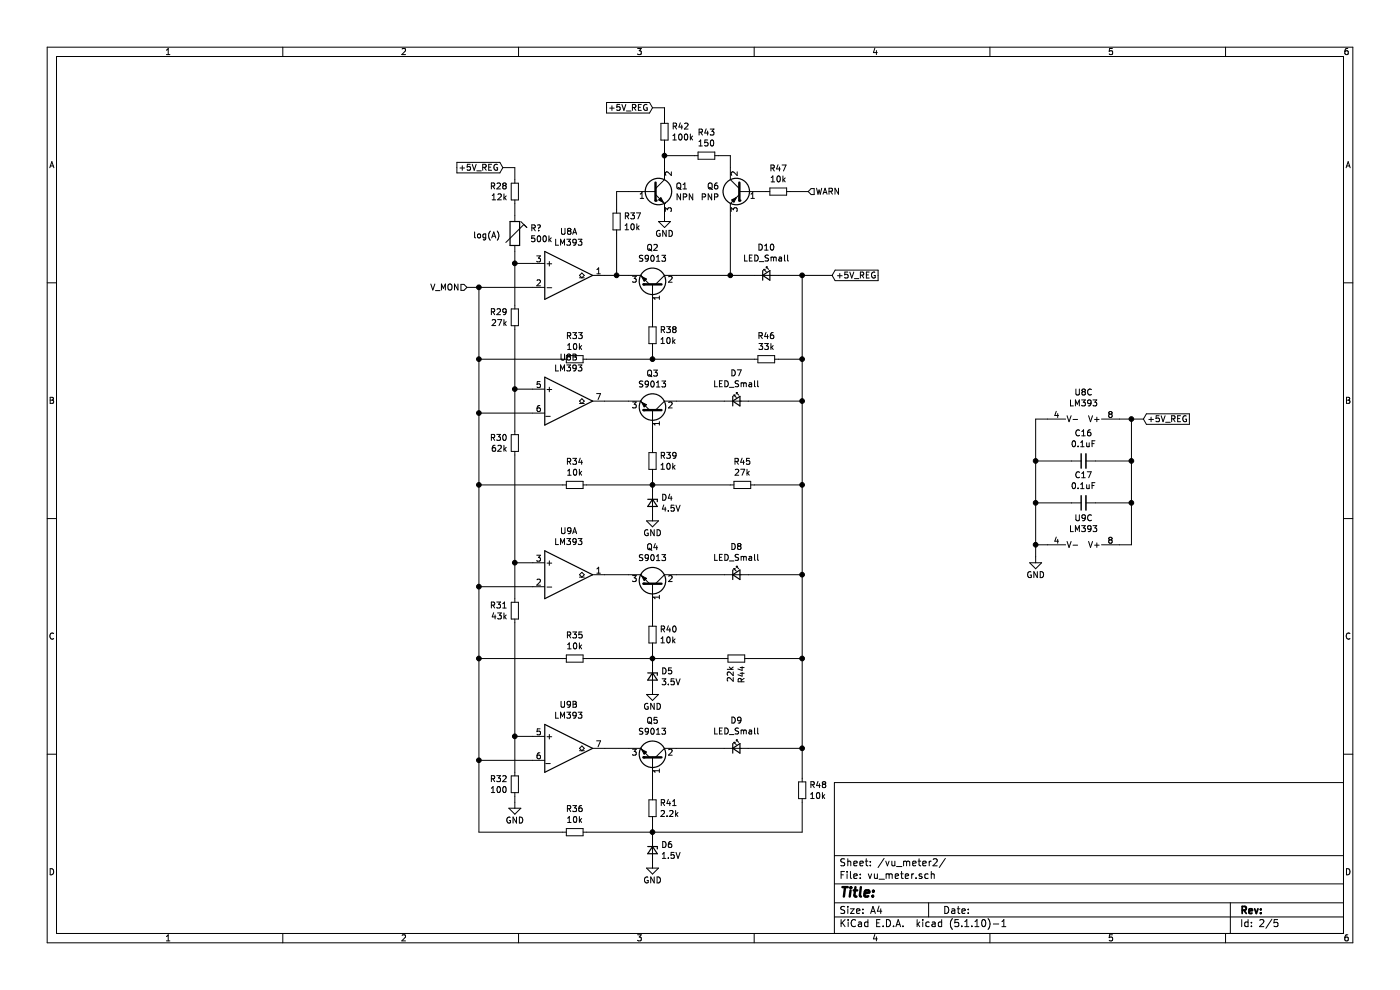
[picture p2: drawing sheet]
EESchema Schematic File Version 4
EELAYER 30 0
EELAYER END
$Descr A4 11693 8268
encoding utf-8
Sheet 3 5
Title ""
Date ""
Rev ""
Comp ""
Comment1 ""
Comment2 ""
Comment3 ""
Comment4 ""
$EndDescr
$Comp
L Device:R_Small R?
U 1 1
P 4300 6550
AR Path="/604C8E92/60793AB8/60A3571F" Ref="R?"  Part="1" 
AR Path="/604C8E92/60A3571F" Ref="R53"  Part="1" 
AR Path="/61522164/60A3571F" Ref="R32"  Part="1" 
F 0 "R53" H 4241 6596 50  0000 R CNN
F 1 "100" H 4241 6505 50  0000 R CNN
F 2 "" H 4300 6550 50  0001 C CNN
F 3 "~" H 4300 6550 50  0001 C CNN
	1    4300 6550
	1    0    0    -1  
$EndComp
$Comp
L power:GND #PWR?
U 1 1
P 4300 6700
AR Path="/604C8E92/60793AB8/60A35725" Ref="#PWR?"  Part="1" 
AR Path="/604C8E92/60A35725" Ref="#PWR026"  Part="1" 
AR Path="/61522164/60A35725" Ref="#PWR020"  Part="1" 
F 0 "#PWR026" H 4300 6450 50  0001 C CNN
F 1 "GND" H 4300 6550 50  0000 C CNN
F 2 "" H 4300 6700 50  0001 C CNN
F 3 "" H 4300 6700 50  0001 C CNN
	1    4300 6700
	-1   0    0    -1  
$EndComp
$Comp
L Device:LED_Small D?
U 1 1
P 6400 2300
AR Path="/604C8E92/60793AB8/60A3572B" Ref="D?"  Part="1" 
AR Path="/604C8E92/60A3572B" Ref="D17"  Part="1" 
AR Path="/61522164/60A3572B" Ref="D10"  Part="1" 
F 0 "D17" H 6400 2535 50  0000 C CNN
F 1 "LED_Small" H 6400 2444 50  0000 C CNN
F 2 "" V 6400 2300 50  0001 C CNN
F 3 "~" V 6400 2300 50  0001 C CNN
	1    6400 2300
	1    0    0    -1  
$EndComp
Wire Wire Line
	4300 6650 4300 6700
$Comp
L Device:Q_NPN_BCE Q?
U 1 1
P 5450 2400
AR Path="/604C8E92/60793AB8/60A35739" Ref="Q?"  Part="1" 
AR Path="/604C8E92/60A35739" Ref="Q8"  Part="1" 
AR Path="/61522164/60A35739" Ref="Q2"  Part="1" 
F 0 "Q8" V 5778 2400 50  0000 C CNN
F 1 "S9013" V 5687 2400 50  0000 C CNN
F 2 "" H 5650 2500 50  0001 C CNN
F 3 "~" H 5450 2400 50  0001 C CNN
	1    5450 2400
	0    1    -1   0   
$EndComp
$Comp
L Device:R_Small R?
U 1 1
P 6400 3000
AR Path="/604C8E92/60793AB8/60A3573F" Ref="R?"  Part="1" 
AR Path="/604C8E92/60A3573F" Ref="R67"  Part="1" 
AR Path="/61522164/60A3573F" Ref="R46"  Part="1" 
F 0 "R67" V 6204 3000 50  0000 C CNN
F 1 "33k" V 6295 3000 50  0000 C CNN
F 2 "" H 6400 3000 50  0001 C CNN
F 3 "~" H 6400 3000 50  0001 C CNN
	1    6400 3000
	0    1    1    0   
$EndComp
$Comp
L Device:R_Small R?
U 1 1
P 5450 2800
AR Path="/604C8E92/60793AB8/60A35745" Ref="R?"  Part="1" 
AR Path="/604C8E92/60A35745" Ref="R59"  Part="1" 
AR Path="/61522164/60A35745" Ref="R38"  Part="1" 
F 0 "R59" H 5509 2846 50  0000 L CNN
F 1 "10k" H 5509 2755 50  0000 L CNN
F 2 "" H 5450 2800 50  0001 C CNN
F 3 "~" H 5450 2800 50  0001 C CNN
	1    5450 2800
	1    0    0    -1  
$EndComp
Wire Wire Line
	5450 2700 5450 2600
$Comp
L Device:R_Small R?
U 1 1
P 4300 1600
AR Path="/604C8E92/60793AB8/60A3574C" Ref="R?"  Part="1" 
AR Path="/604C8E92/60A3574C" Ref="R49"  Part="1" 
AR Path="/61522164/60A3574C" Ref="R28"  Part="1" 
F 0 "R49" H 4241 1646 50  0000 R CNN
F 1 "12k" H 4241 1555 50  0000 R CNN
F 2 "" H 4300 1600 50  0001 C CNN
F 3 "~" H 4300 1600 50  0001 C CNN
	1    4300 1600
	1    0    0    -1  
$EndComp
Wire Wire Line
	4300 2200 4450 2200
Wire Wire Line
	5450 3000 5450 2900
$Comp
L Device:Q_NPN_BCE Q?
U 1 1
P 5450 1600
AR Path="/604C8E92/60793AB8/60A35757" Ref="Q?"  Part="1" 
AR Path="/604C8E92/60A35757" Ref="Q7"  Part="1" 
AR Path="/61522164/60A35757" Ref="Q1"  Part="1" 
F 0 "Q7" H 5641 1646 50  0000 L CNN
F 1 "NPN" H 5641 1555 50  0000 L CNN
F 2 "" H 5650 1700 50  0001 C CNN
F 3 "~" H 5450 1600 50  0001 C CNN
	1    5450 1600
	1    0    0    -1  
$EndComp
$Comp
L Device:R_Small R?
U 1 1
P 5150 1850
AR Path="/604C8E92/60793AB8/60A3575D" Ref="R?"  Part="1" 
AR Path="/604C8E92/60A3575D" Ref="R58"  Part="1" 
AR Path="/61522164/60A3575D" Ref="R37"  Part="1" 
F 0 "R58" H 5209 1896 50  0000 L CNN
F 1 "10k" H 5209 1805 50  0000 L CNN
F 2 "" H 5150 1850 50  0001 C CNN
F 3 "~" H 5150 1850 50  0001 C CNN
	1    5150 1850
	1    0    0    -1  
$EndComp
Wire Wire Line
	5250 1600 5150 1600
Wire Wire Line
	5150 1600 5150 1750
Wire Wire Line
	5050 2300 5150 2300
Wire Wire Line
	5150 1950 5150 2300
Connection ~ 5150 2300
Wire Wire Line
	5150 2300 5250 2300
$Comp
L power:GND #PWR?
U 1 1
P 5550 1800
AR Path="/604C8E92/60793AB8/60A35769" Ref="#PWR?"  Part="1" 
AR Path="/604C8E92/60A35769" Ref="#PWR030"  Part="1" 
AR Path="/61522164/60A35769" Ref="#PWR024"  Part="1" 
F 0 "#PWR030" H 5550 1550 50  0001 C CNN
F 1 "GND" H 5550 1650 50  0000 C CNN
F 2 "" H 5550 1800 50  0001 C CNN
F 3 "" H 5550 1800 50  0001 C CNN
	1    5550 1800
	-1   0    0    -1  
$EndComp
$Comp
L Device:R_Small R?
U 1 1
P 5550 1100
AR Path="/604C8E92/60793AB8/60A3576F" Ref="R?"  Part="1" 
AR Path="/604C8E92/60A3576F" Ref="R63"  Part="1" 
AR Path="/61522164/60A3576F" Ref="R42"  Part="1" 
F 0 "R63" H 5609 1146 50  0000 L CNN
F 1 "100k" H 5609 1055 50  0000 L CNN
F 2 "" H 5550 1100 50  0001 C CNN
F 3 "~" H 5550 1100 50  0001 C CNN
	1    5550 1100
	1    0    0    -1  
$EndComp
$Comp
L Device:R_Small R?
U 1 1
P 5900 1300
AR Path="/604C8E92/60793AB8/60A35775" Ref="R?"  Part="1" 
AR Path="/604C8E92/60A35775" Ref="R64"  Part="1" 
AR Path="/61522164/60A35775" Ref="R43"  Part="1" 
F 0 "R64" V 5704 1300 50  0000 C CNN
F 1 "150" V 5795 1300 50  0000 C CNN
F 2 "" H 5900 1300 50  0001 C CNN
F 3 "~" H 5900 1300 50  0001 C CNN
	1    5900 1300
	0    1    1    0   
$EndComp
$Comp
L Device:Q_PNP_BCE Q?
U 1 1
P 6200 1600
AR Path="/604C8E92/60793AB8/60A3577B" Ref="Q?"  Part="1" 
AR Path="/604C8E92/60A3577B" Ref="Q12"  Part="1" 
AR Path="/61522164/60A3577B" Ref="Q6"  Part="1" 
F 0 "Q12" H 6391 1646 50  0000 L CNN
F 1 "PNP" H 6391 1555 50  0000 L CNN
F 2 "" H 6400 1700 50  0001 C CNN
F 3 "~" H 6200 1600 50  0001 C CNN
	1    6200 1600
	-1   0    0    -1  
$EndComp
Wire Wire Line
	6100 1800 6100 2300
Connection ~ 6100 2300
Wire Wire Line
	6100 1400 6100 1300
Wire Wire Line
	6100 1300 6000 1300
Wire Wire Line
	5800 1300 5550 1300
Wire Wire Line
	5550 1300 5550 1200
Wire Wire Line
	5550 1400 5550 1300
Connection ~ 5550 1300
$Comp
L Device:R_Small R?
U 1 1
P 6500 1600
AR Path="/604C8E92/60793AB8/60A35789" Ref="R?"  Part="1" 
AR Path="/604C8E92/60A35789" Ref="R68"  Part="1" 
AR Path="/61522164/60A35789" Ref="R47"  Part="1" 
F 0 "R68" V 6304 1600 50  0000 C CNN
F 1 "10k" V 6395 1600 50  0000 C CNN
F 2 "" H 6500 1600 50  0001 C CNN
F 3 "~" H 6500 1600 50  0001 C CNN
	1    6500 1600
	0    1    1    0   
$EndComp
Wire Wire Line
	5650 2300 6100 2300
Wire Wire Line
	6300 2300 6100 2300
$Comp
L Device:LED_Small D?
U 1 1
P 6150 3350
AR Path="/604C8E92/60793AB8/60A35793" Ref="D?"  Part="1" 
AR Path="/604C8E92/60A35793" Ref="D14"  Part="1" 
AR Path="/61522164/60A35793" Ref="D7"  Part="1" 
F 0 "D14" H 6150 3585 50  0000 C CNN
F 1 "LED_Small" H 6150 3494 50  0000 C CNN
F 2 "" V 6150 3350 50  0001 C CNN
F 3 "~" V 6150 3350 50  0001 C CNN
	1    6150 3350
	1    0    0    -1  
$EndComp
$Comp
L Device:Q_NPN_BCE Q?
U 1 1
P 5450 3450
AR Path="/604C8E92/60793AB8/60A35799" Ref="Q?"  Part="1" 
AR Path="/604C8E92/60A35799" Ref="Q9"  Part="1" 
AR Path="/61522164/60A35799" Ref="Q3"  Part="1" 
F 0 "Q9" V 5778 3450 50  0000 C CNN
F 1 "S9013" V 5687 3450 50  0000 C CNN
F 2 "" H 5650 3550 50  0001 C CNN
F 3 "~" H 5450 3450 50  0001 C CNN
	1    5450 3450
	0    1    -1   0   
$EndComp
$Comp
L Device:R_Small R?
U 1 1
P 6200 4050
AR Path="/604C8E92/60793AB8/60A3579F" Ref="R?"  Part="1" 
AR Path="/604C8E92/60A3579F" Ref="R66"  Part="1" 
AR Path="/61522164/60A3579F" Ref="R45"  Part="1" 
F 0 "R66" V 6004 4050 50  0000 C CNN
F 1 "27k" V 6095 4050 50  0000 C CNN
F 2 "" H 6200 4050 50  0001 C CNN
F 3 "~" H 6200 4050 50  0001 C CNN
	1    6200 4050
	0    1    1    0   
$EndComp
$Comp
L Device:R_Small R?
U 1 1
P 5450 3850
AR Path="/604C8E92/60793AB8/60A357A5" Ref="R?"  Part="1" 
AR Path="/604C8E92/60A357A5" Ref="R60"  Part="1" 
AR Path="/61522164/60A357A5" Ref="R39"  Part="1" 
F 0 "R60" H 5509 3896 50  0000 L CNN
F 1 "10k" H 5509 3805 50  0000 L CNN
F 2 "" H 5450 3850 50  0001 C CNN
F 3 "~" H 5450 3850 50  0001 C CNN
	1    5450 3850
	1    0    0    -1  
$EndComp
Wire Wire Line
	5450 3750 5450 3650
Wire Wire Line
	5450 4050 5450 3950
Wire Wire Line
	5650 3350 6050 3350
Wire Wire Line
	5050 3350 5250 3350
$Comp
L Device:R_Small R?
U 1 1
P 4300 2650
AR Path="/604C8E92/60793AB8/60A357B3" Ref="R?"  Part="1" 
AR Path="/604C8E92/60A357B3" Ref="R50"  Part="1" 
AR Path="/61522164/60A357B3" Ref="R29"  Part="1" 
F 0 "R50" H 4241 2696 50  0000 R CNN
F 1 "27k" H 4241 2605 50  0000 R CNN
F 2 "" H 4300 2650 50  0001 C CNN
F 3 "~" H 4300 2650 50  0001 C CNN
	1    4300 2650
	1    0    0    -1  
$EndComp
Wire Wire Line
	4300 2750 4300 3250
Wire Wire Line
	4300 3250 4450 3250
Wire Wire Line
	4300 2550 4300 2200
Wire Wire Line
	5450 900  5550 900 
Wire Wire Line
	5550 900  5550 1000
Wire Wire Line
	4300 1400 4300 1500
$Comp
L Device:LED_Small D?
U 1 1
P 6150 6250
AR Path="/604C8E92/60793AB8/60A357C1" Ref="D?"  Part="1" 
AR Path="/604C8E92/60A357C1" Ref="D16"  Part="1" 
AR Path="/61522164/60A357C1" Ref="D9"  Part="1" 
F 0 "D16" H 6150 6485 50  0000 C CNN
F 1 "LED_Small" H 6150 6394 50  0000 C CNN
F 2 "" V 6150 6250 50  0001 C CNN
F 3 "~" V 6150 6250 50  0001 C CNN
	1    6150 6250
	1    0    0    -1  
$EndComp
$Comp
L Device:Q_NPN_BCE Q?
U 1 1
P 5450 6350
AR Path="/604C8E92/60793AB8/60A357C7" Ref="Q?"  Part="1" 
AR Path="/604C8E92/60A357C7" Ref="Q11"  Part="1" 
AR Path="/61522164/60A357C7" Ref="Q5"  Part="1" 
F 0 "Q11" V 5778 6350 50  0000 C CNN
F 1 "S9013" V 5687 6350 50  0000 C CNN
F 2 "" H 5650 6450 50  0001 C CNN
F 3 "~" H 5450 6350 50  0001 C CNN
	1    5450 6350
	0    1    -1   0   
$EndComp
$Comp
L Device:R_Small R?
U 1 1
P 6700 6600
AR Path="/604C8E92/60793AB8/60A357CD" Ref="R?"  Part="1" 
AR Path="/604C8E92/60A357CD" Ref="R69"  Part="1" 
AR Path="/61522164/60A357CD" Ref="R48"  Part="1" 
F 0 "R69" H 6759 6646 50  0000 L CNN
F 1 "10k" H 6759 6555 50  0000 L CNN
F 2 "" H 6700 6600 50  0001 C CNN
F 3 "~" H 6700 6600 50  0001 C CNN
	1    6700 6600
	1    0    0    -1  
$EndComp
$Comp
L Device:R_Small R?
U 1 1
P 5450 6750
AR Path="/604C8E92/60793AB8/60A357D3" Ref="R?"  Part="1" 
AR Path="/604C8E92/60A357D3" Ref="R62"  Part="1" 
AR Path="/61522164/60A357D3" Ref="R41"  Part="1" 
F 0 "R62" H 5509 6796 50  0000 L CNN
F 1 "2.2k" H 5509 6705 50  0000 L CNN
F 2 "" H 5450 6750 50  0001 C CNN
F 3 "~" H 5450 6750 50  0001 C CNN
	1    5450 6750
	1    0    0    -1  
$EndComp
Wire Wire Line
	5450 6650 5450 6550
Wire Wire Line
	6700 6700 6700 6950
Wire Wire Line
	6700 6950 5450 6950
Wire Wire Line
	5450 6950 5450 6850
Wire Wire Line
	6700 6500 6700 6250
Wire Wire Line
	6700 6250 6250 6250
Wire Wire Line
	5650 6250 6050 6250
Wire Wire Line
	5050 6250 5250 6250
$Comp
L Device:R_Small R?
U 1 1
P 4300 3700
AR Path="/604C8E92/60793AB8/60A357E1" Ref="R?"  Part="1" 
AR Path="/604C8E92/60A357E1" Ref="R51"  Part="1" 
AR Path="/61522164/60A357E1" Ref="R30"  Part="1" 
F 0 "R51" H 4241 3746 50  0000 R CNN
F 1 "62k" H 4241 3655 50  0000 R CNN
F 2 "" H 4300 3700 50  0001 C CNN
F 3 "~" H 4300 3700 50  0001 C CNN
	1    4300 3700
	1    0    0    -1  
$EndComp
Wire Wire Line
	4300 3600 4300 3250
Connection ~ 4300 3250
$Comp
L Device:D_Zener_Small D?
U 1 1
P 5450 4200
AR Path="/604C8E92/60793AB8/60A357E9" Ref="D?"  Part="1" 
AR Path="/604C8E92/60A357E9" Ref="D11"  Part="1" 
AR Path="/61522164/60A357E9" Ref="D4"  Part="1" 
F 0 "D11" V 5404 4270 50  0000 L CNN
F 1 "4.5V" V 5495 4270 50  0000 L CNN
F 2 "" V 5450 4200 50  0001 C CNN
F 3 "~" V 5450 4200 50  0001 C CNN
	1    5450 4200
	0    1    1    0   
$EndComp
Wire Wire Line
	5450 4100 5450 4050
Connection ~ 5450 4050
$Comp
L Device:D_Zener_Small D?
U 1 1
P 5450 7100
AR Path="/604C8E92/60793AB8/60A357F1" Ref="D?"  Part="1" 
AR Path="/604C8E92/60A357F1" Ref="D13"  Part="1" 
AR Path="/61522164/60A357F1" Ref="D6"  Part="1" 
F 0 "D13" V 5404 7170 50  0000 L CNN
F 1 "1.5V" V 5495 7170 50  0000 L CNN
F 2 "" V 5450 7100 50  0001 C CNN
F 3 "~" V 5450 7100 50  0001 C CNN
	1    5450 7100
	0    1    1    0   
$EndComp
Wire Wire Line
	5450 7000 5450 6950
Connection ~ 5450 6950
$Comp
L power:GND #PWR?
U 1 1
P 5450 4300
AR Path="/604C8E92/60793AB8/60A357F9" Ref="#PWR?"  Part="1" 
AR Path="/604C8E92/60A357F9" Ref="#PWR027"  Part="1" 
AR Path="/61522164/60A357F9" Ref="#PWR021"  Part="1" 
F 0 "#PWR027" H 5450 4050 50  0001 C CNN
F 1 "GND" H 5450 4150 50  0000 C CNN
F 2 "" H 5450 4300 50  0001 C CNN
F 3 "" H 5450 4300 50  0001 C CNN
	1    5450 4300
	-1   0    0    -1  
$EndComp
$Comp
L power:GND #PWR?
U 1 1
P 5450 7200
AR Path="/604C8E92/60793AB8/60A357FF" Ref="#PWR?"  Part="1" 
AR Path="/604C8E92/60A357FF" Ref="#PWR029"  Part="1" 
AR Path="/61522164/60A357FF" Ref="#PWR023"  Part="1" 
F 0 "#PWR029" H 5450 6950 50  0001 C CNN
F 1 "GND" H 5450 7050 50  0000 C CNN
F 2 "" H 5450 7200 50  0001 C CNN
F 3 "" H 5450 7200 50  0001 C CNN
	1    5450 7200
	-1   0    0    -1  
$EndComp
Wire Wire Line
	4450 3450 4000 3450
Wire Wire Line
	4000 3450 4000 3000
Wire Wire Line
	4000 2400 4450 2400
Wire Wire Line
	4450 6150 4300 6150
Wire Wire Line
	4300 6150 4300 6450
Connection ~ 4000 3450
$Comp
L Device:R_Small R?
U 1 1
P 4800 3000
AR Path="/604C8E92/60793AB8/60A35811" Ref="R?"  Part="1" 
AR Path="/604C8E92/60A35811" Ref="R54"  Part="1" 
AR Path="/61522164/60A35811" Ref="R33"  Part="1" 
F 0 "R54" V 4604 3000 50  0000 C CNN
F 1 "10k" V 4695 3000 50  0000 C CNN
F 2 "" H 4800 3000 50  0001 C CNN
F 3 "~" H 4800 3000 50  0001 C CNN
	1    4800 3000
	0    1    1    0   
$EndComp
Wire Wire Line
	4700 3000 4000 3000
Connection ~ 4000 3000
Wire Wire Line
	4000 3000 4000 2400
Wire Wire Line
	4900 3000 5450 3000
$Comp
L Device:R_Small R?
U 1 1
P 4800 4050
AR Path="/604C8E92/60793AB8/60A3581C" Ref="R?"  Part="1" 
AR Path="/604C8E92/60A3581C" Ref="R55"  Part="1" 
AR Path="/61522164/60A3581C" Ref="R34"  Part="1" 
F 0 "R55" V 4604 4050 50  0000 C CNN
F 1 "10k" V 4695 4050 50  0000 C CNN
F 2 "" H 4800 4050 50  0001 C CNN
F 3 "~" H 4800 4050 50  0001 C CNN
	1    4800 4050
	0    1    1    0   
$EndComp
Wire Wire Line
	4900 4050 5450 4050
Wire Wire Line
	4700 4050 4000 4050
Wire Wire Line
	4000 4050 4000 3450
$Comp
L Device:R_Small R?
U 1 1
P 4800 6950
AR Path="/604C8E92/60793AB8/60A35826" Ref="R?"  Part="1" 
AR Path="/604C8E92/60A35826" Ref="R57"  Part="1" 
AR Path="/61522164/60A35826" Ref="R36"  Part="1" 
F 0 "R57" V 4604 6950 50  0000 C CNN
F 1 "10k" V 4695 6950 50  0000 C CNN
F 2 "" H 4800 6950 50  0001 C CNN
F 3 "~" H 4800 6950 50  0001 C CNN
	1    4800 6950
	0    1    1    0   
$EndComp
Wire Wire Line
	4700 6950 4000 6950
Wire Wire Line
	5450 6950 4900 6950
Wire Wire Line
	6950 2300 6700 2300
Connection ~ 6700 6250
$Comp
L Device:R_Small R?
U 1 1
P 4300 5100
AR Path="/604C8E92/60793AB8/6146F39A" Ref="R?"  Part="1" 
AR Path="/604C8E92/6146F39A" Ref="R52"  Part="1" 
AR Path="/61522164/6146F39A" Ref="R31"  Part="1" 
F 0 "R52" H 4241 5146 50  0000 R CNN
F 1 "43k" H 4241 5055 50  0000 R CNN
F 2 "" H 4300 5100 50  0001 C CNN
F 3 "~" H 4300 5100 50  0001 C CNN
	1    4300 5100
	1    0    0    -1  
$EndComp
$Comp
L Device:LED_Small D?
U 1 1
P 6150 4800
AR Path="/604C8E92/60793AB8/6146F3AD" Ref="D?"  Part="1" 
AR Path="/604C8E92/6146F3AD" Ref="D15"  Part="1" 
AR Path="/61522164/6146F3AD" Ref="D8"  Part="1" 
F 0 "D15" H 6150 5035 50  0000 C CNN
F 1 "LED_Small" H 6150 4944 50  0000 C CNN
F 2 "" V 6150 4800 50  0001 C CNN
F 3 "~" V 6150 4800 50  0001 C CNN
	1    6150 4800
	1    0    0    -1  
$EndComp
$Comp
L Device:Q_NPN_BCE Q?
U 1 1
P 5450 4900
AR Path="/604C8E92/60793AB8/6146F3B3" Ref="Q?"  Part="1" 
AR Path="/604C8E92/6146F3B3" Ref="Q10"  Part="1" 
AR Path="/61522164/6146F3B3" Ref="Q4"  Part="1" 
F 0 "Q10" V 5778 4900 50  0000 C CNN
F 1 "S9013" V 5687 4900 50  0000 C CNN
F 2 "" H 5650 5000 50  0001 C CNN
F 3 "~" H 5450 4900 50  0001 C CNN
	1    5450 4900
	0    1    -1   0   
$EndComp
$Comp
L Device:R_Small R?
U 1 1
P 6150 5500
AR Path="/604C8E92/60793AB8/6146F3B9" Ref="R?"  Part="1" 
AR Path="/604C8E92/6146F3B9" Ref="R65"  Part="1" 
AR Path="/61522164/6146F3B9" Ref="R44"  Part="1" 
F 0 "R65" H 6209 5546 50  0000 L CNN
F 1 "22k" H 6209 5455 50  0000 L CNN
F 2 "" H 6150 5500 50  0001 C CNN
F 3 "~" H 6150 5500 50  0001 C CNN
	1    6150 5500
	0    1    1    0   
$EndComp
$Comp
L Device:R_Small R?
U 1 1
P 5450 5300
AR Path="/604C8E92/60793AB8/6146F3BF" Ref="R?"  Part="1" 
AR Path="/604C8E92/6146F3BF" Ref="R61"  Part="1" 
AR Path="/61522164/6146F3BF" Ref="R40"  Part="1" 
F 0 "R61" H 5509 5346 50  0000 L CNN
F 1 "10k" H 5509 5255 50  0000 L CNN
F 2 "" H 5450 5300 50  0001 C CNN
F 3 "~" H 5450 5300 50  0001 C CNN
	1    5450 5300
	1    0    0    -1  
$EndComp
Wire Wire Line
	5450 5200 5450 5100
Wire Wire Line
	5450 5500 5450 5400
Wire Wire Line
	5650 4800 6050 4800
Wire Wire Line
	5050 4800 5250 4800
$Comp
L Device:D_Zener_Small D?
U 1 1
P 5450 5650
AR Path="/604C8E92/60793AB8/6146F3CD" Ref="D?"  Part="1" 
AR Path="/604C8E92/6146F3CD" Ref="D12"  Part="1" 
AR Path="/61522164/6146F3CD" Ref="D5"  Part="1" 
F 0 "D12" V 5404 5720 50  0000 L CNN
F 1 "3.5V" V 5495 5720 50  0000 L CNN
F 2 "" V 5450 5650 50  0001 C CNN
F 3 "~" V 5450 5650 50  0001 C CNN
	1    5450 5650
	0    1    1    0   
$EndComp
Wire Wire Line
	5450 5550 5450 5500
Connection ~ 5450 5500
$Comp
L power:GND #PWR?
U 1 1
P 5450 5750
AR Path="/604C8E92/60793AB8/6146F3D5" Ref="#PWR?"  Part="1" 
AR Path="/604C8E92/6146F3D5" Ref="#PWR028"  Part="1" 
AR Path="/61522164/6146F3D5" Ref="#PWR022"  Part="1" 
F 0 "#PWR028" H 5450 5500 50  0001 C CNN
F 1 "GND" H 5450 5600 50  0000 C CNN
F 2 "" H 5450 5750 50  0001 C CNN
F 3 "" H 5450 5750 50  0001 C CNN
	1    5450 5750
	-1   0    0    -1  
$EndComp
Wire Wire Line
	4450 4700 4300 4700
Wire Wire Line
	4300 4700 4300 5000
Wire Wire Line
	4450 4900 4000 4900
$Comp
L Device:R_Small R?
U 1 1
P 4800 5500
AR Path="/604C8E92/60793AB8/6146F3DE" Ref="R?"  Part="1" 
AR Path="/604C8E92/6146F3DE" Ref="R56"  Part="1" 
AR Path="/61522164/6146F3DE" Ref="R35"  Part="1" 
F 0 "R56" V 4604 5500 50  0000 C CNN
F 1 "10k" V 4695 5500 50  0000 C CNN
F 2 "" H 4800 5500 50  0001 C CNN
F 3 "~" H 4800 5500 50  0001 C CNN
	1    4800 5500
	0    1    1    0   
$EndComp
Wire Wire Line
	4700 5500 4000 5500
Wire Wire Line
	4000 5500 4000 4900
Wire Wire Line
	5450 5500 4900 5500
Wire Wire Line
	4300 3800 4300 4700
Connection ~ 4300 4700
Wire Wire Line
	4300 5200 4300 6150
Connection ~ 4300 6150
Wire Wire Line
	4000 4050 4000 4900
Connection ~ 4000 4050
Connection ~ 4000 4900
Connection ~ 4000 5500
Wire Wire Line
	4000 5500 4000 6350
Wire Wire Line
	4450 6350 4000 6350
Connection ~ 4000 6350
Wire Wire Line
	4000 6350 4000 6950
Text HLabel 3900 2400 0    50   Input ~ 0
V_MON
Text GLabel 5450 900  0    50   Input ~ 0
+5V_REG
Text GLabel 4200 1400 0    50   Input ~ 0
+5V_REG
Connection ~ 6700 2300
Connection ~ 6700 4800
Wire Wire Line
	6300 4050 6700 4050
Connection ~ 6700 4050
Wire Wire Line
	6700 4050 6700 4800
Wire Wire Line
	6250 3350 6700 3350
Wire Wire Line
	6700 2300 6700 3000
Connection ~ 6700 3350
Wire Wire Line
	6700 3350 6700 4050
Wire Wire Line
	6100 4050 5450 4050
Wire Wire Line
	6500 2300 6700 2300
Wire Wire Line
	6300 3000 5450 3000
Connection ~ 5450 3000
Wire Wire Line
	6500 3000 6700 3000
Connection ~ 6700 3000
Wire Wire Line
	6700 3000 6700 3350
Wire Wire Line
	6250 4800 6700 4800
Wire Wire Line
	6050 5500 5450 5500
Wire Wire Line
	6250 5500 6700 5500
Wire Wire Line
	6700 4800 6700 5500
Connection ~ 6700 5500
Wire Wire Line
	6700 5500 6700 6250
Text GLabel 6950 2300 2    50   Input ~ 0
+5V_REG
Wire Wire Line
	4200 1400 4300 1400
Wire Wire Line
	3900 2400 4000 2400
Connection ~ 4000 2400
Text HLabel 6750 1600 2    50   Input ~ 0
WARN
Wire Wire Line
	6750 1600 6600 1600
$Comp
L Comparator:LM393 U10
U 3 1
P 9050 3600
AR Path="/604C8E92/61C5FE4F" Ref="U10"  Part="3" 
AR Path="/61522164/61C5FE4F" Ref="U8"  Part="3" 
F 0 "U10" V 8725 3600 50  0000 C CNN
F 1 "LM393" V 8816 3600 50  0000 C CNN
F 2 "" H 9050 3600 50  0001 C CNN
F 3 "http://www.ti.com/lit/ds/symlink/lm393.pdf" H 9050 3600 50  0001 C CNN
	3    9050 3600
	0    1    1    0   
$EndComp
$Comp
L Comparator:LM393 U11
U 3 1
P 9050 4650
AR Path="/604C8E92/61C606AF" Ref="U11"  Part="3" 
AR Path="/61522164/61C606AF" Ref="U9"  Part="3" 
F 0 "U11" V 8725 4650 50  0000 C CNN
F 1 "LM393" V 8816 4650 50  0000 C CNN
F 2 "" H 9050 4650 50  0001 C CNN
F 3 "http://www.ti.com/lit/ds/symlink/lm393.pdf" H 9050 4650 50  0001 C CNN
	3    9050 4650
	0    1    1    0   
$EndComp
$Comp
L Comparator:LM393 U11
U 2 1
P 4750 6250
AR Path="/604C8E92/61C61209" Ref="U11"  Part="2" 
AR Path="/61522164/61C61209" Ref="U9"  Part="2" 
F 0 "U11" H 4750 6617 50  0000 C CNN
F 1 "LM393" H 4750 6526 50  0000 C CNN
F 2 "" H 4750 6250 50  0001 C CNN
F 3 "http://www.ti.com/lit/ds/symlink/lm393.pdf" H 4750 6250 50  0001 C CNN
	2    4750 6250
	1    0    0    -1  
$EndComp
$Comp
L Comparator:LM393 U11
U 1 1
P 4750 4800
AR Path="/604C8E92/61C61E17" Ref="U11"  Part="1" 
AR Path="/61522164/61C61E17" Ref="U9"  Part="1" 
F 0 "U11" H 4750 5167 50  0000 C CNN
F 1 "LM393" H 4750 5076 50  0000 C CNN
F 2 "" H 4750 4800 50  0001 C CNN
F 3 "http://www.ti.com/lit/ds/symlink/lm393.pdf" H 4750 4800 50  0001 C CNN
	1    4750 4800
	1    0    0    -1  
$EndComp
$Comp
L Comparator:LM393 U10
U 1 1
P 4750 2300
AR Path="/604C8E92/61C62907" Ref="U10"  Part="1" 
AR Path="/61522164/61C62907" Ref="U8"  Part="1" 
F 0 "U10" H 4750 2667 50  0000 C CNN
F 1 "LM393" H 4750 2576 50  0000 C CNN
F 2 "" H 4750 2300 50  0001 C CNN
F 3 "http://www.ti.com/lit/ds/symlink/lm393.pdf" H 4750 2300 50  0001 C CNN
	1    4750 2300
	1    0    0    -1  
$EndComp
$Comp
L Comparator:LM393 U10
U 2 1
P 4750 3350
AR Path="/604C8E92/61C63971" Ref="U10"  Part="2" 
AR Path="/61522164/61C63971" Ref="U8"  Part="2" 
F 0 "U10" H 4750 3717 50  0000 C CNN
F 1 "LM393" H 4750 3626 50  0000 C CNN
F 2 "" H 4750 3350 50  0001 C CNN
F 3 "http://www.ti.com/lit/ds/symlink/lm393.pdf" H 4750 3350 50  0001 C CNN
	2    4750 3350
	1    0    0    -1  
$EndComp
Text GLabel 9550 3500 2    50   Input ~ 0
+5V_REG
Wire Wire Line
	9450 4550 9350 4550
Wire Wire Line
	8750 3500 8650 3500
Wire Wire Line
	8650 4550 8750 4550
$Comp
L power:GND #PWR?
U 1 1
P 8650 4650
AR Path="/604C8E92/60793AB8/61C734B3" Ref="#PWR?"  Part="1" 
AR Path="/604C8E92/61C734B3" Ref="#PWR031"  Part="1" 
AR Path="/61522164/61C734B3" Ref="#PWR025"  Part="1" 
F 0 "#PWR031" H 8650 4400 50  0001 C CNN
F 1 "GND" H 8650 4500 50  0000 C CNN
F 2 "" H 8650 4650 50  0001 C CNN
F 3 "" H 8650 4650 50  0001 C CNN
	1    8650 4650
	-1   0    0    -1  
$EndComp
Wire Wire Line
	8650 4650 8650 4550
Connection ~ 8650 4550
Wire Wire Line
	9350 3500 9450 3500
$Comp
L Device:C_Small C?
U 1 1
P 9050 4200
AR Path="/61C7B758" Ref="C?"  Part="1" 
AR Path="/61522164/61C7B758" Ref="C17"  Part="1" 
AR Path="/604C8E92/61C7B758" Ref="C19"  Part="1" 
F 0 "C19" V 9279 4200 50  0000 C CNN
F 1 "0.1uF" V 9188 4200 50  0000 C CNN
F 2 "" H 9050 4200 50  0001 C CNN
F 3 "~" H 9050 4200 50  0001 C CNN
	1    9050 4200
	0    -1   -1   0   
$EndComp
Wire Wire Line
	8950 4200 8650 4200
Connection ~ 8650 4200
Wire Wire Line
	8650 4200 8650 4550
Wire Wire Line
	9150 4200 9450 4200
Connection ~ 9450 4200
Wire Wire Line
	9450 4200 9450 4550
$Comp
L Device:C_Small C?
U 1 1
P 9050 3850
AR Path="/61C87D58" Ref="C?"  Part="1" 
AR Path="/61522164/61C87D58" Ref="C16"  Part="1" 
AR Path="/604C8E92/61C87D58" Ref="C18"  Part="1" 
F 0 "C18" V 9279 3850 50  0000 C CNN
F 1 "0.1uF" V 9188 3850 50  0000 C CNN
F 2 "" H 9050 3850 50  0001 C CNN
F 3 "~" H 9050 3850 50  0001 C CNN
	1    9050 3850
	0    -1   -1   0   
$EndComp
Wire Wire Line
	8950 3850 8650 3850
Wire Wire Line
	8650 3850 8650 4200
Wire Wire Line
	9150 3850 9450 3850
Wire Wire Line
	9450 3850 9450 4200
Wire Wire Line
	9450 3500 9450 3850
Connection ~ 9450 3500
Wire Wire Line
	9450 3500 9550 3500
Connection ~ 9450 3850
Wire Wire Line
	8650 3500 8650 3850
Connection ~ 8650 3850
$Comp
L Device:RTRIM R?
U 1 1
P 4300 1950
F 0 "R?" H 4428 1996 50  0000 L CNN
F 1 "500k" H 4428 1905 50  0000 L CNN
F 2 "" V 4230 1950 50  0001 C CNN
F 3 "~" H 4300 1950 50  0001 C CNN
	1    4300 1950
	1    0    0    -1  
$EndComp
Wire Wire Line
	4300 1700 4300 1800
Wire Wire Line
	4300 2100 4300 2200
Connection ~ 4300 2200
Text Notes 3950 2000 0    50   ~ 0
log(A)
$EndSCHEMATC
